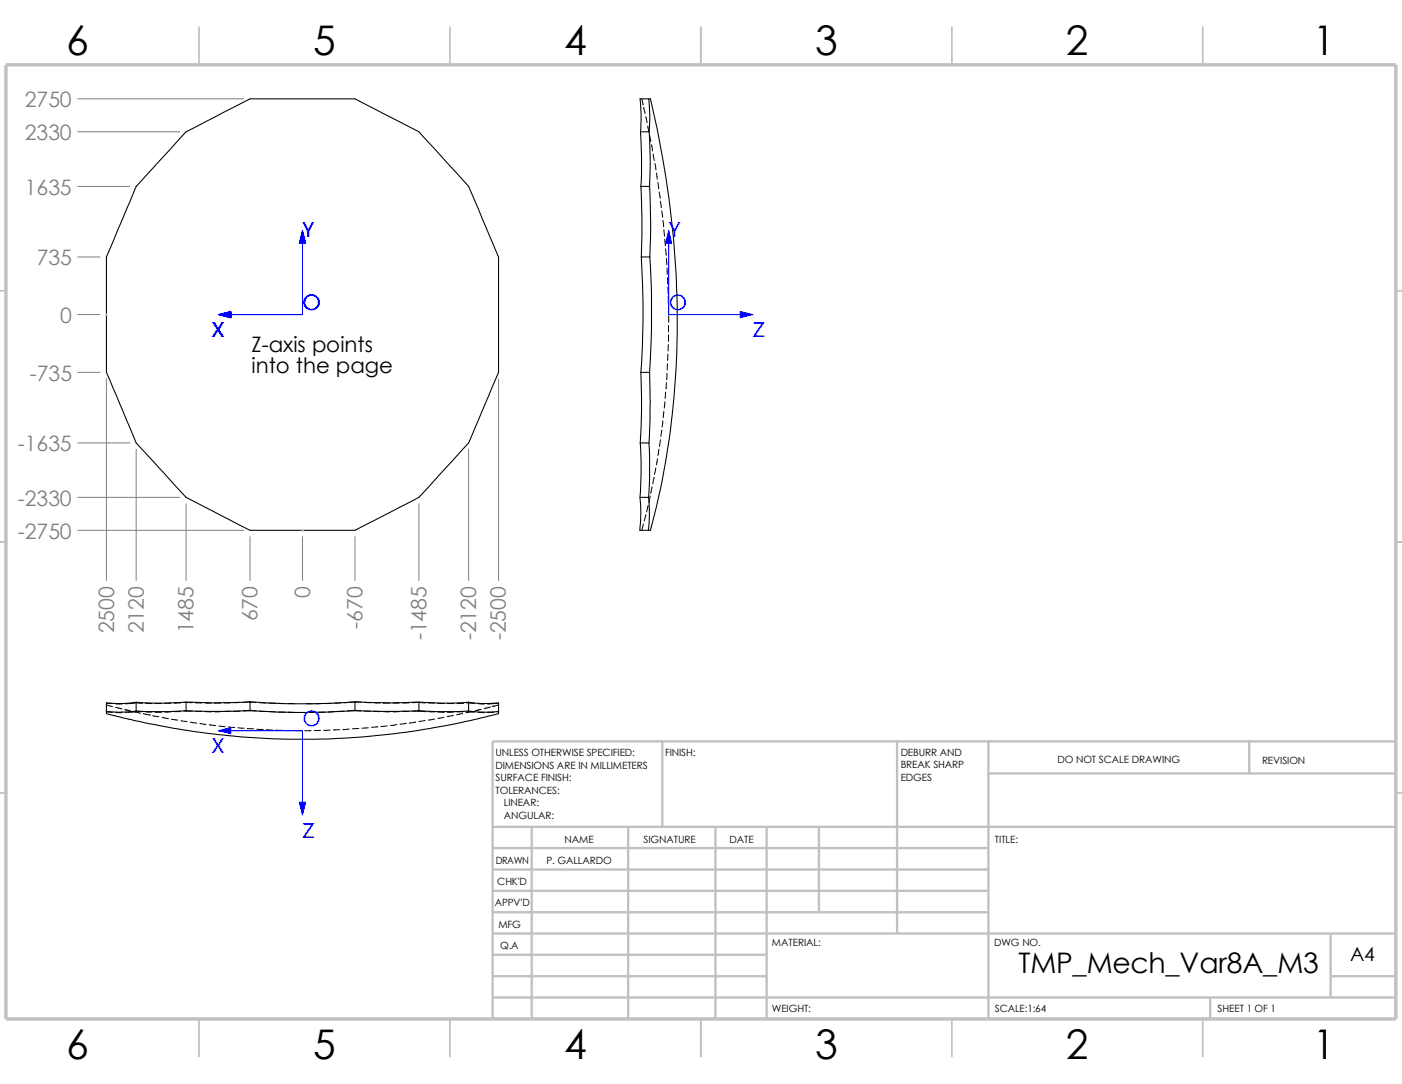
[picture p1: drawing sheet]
<svg xmlns="http://www.w3.org/2000/svg" width="279mm" height="216mm" viewBox="0 0 279 216" stroke-linecap="round" stroke-linejoin="round" font-family="sans-serif">
<g fill="none" stroke="#c0c0c0" stroke-width=".34">
<path d="M39.7 5.4v7.5M89.7 5.4v7.5M139.7 5.4v7.5M189.7 5.4v7.5M239.7 5.4v7.5M-.1 57.9h1.3M278.2 57.9h1.2M-.1 107.9h1.3M278.2 107.9h1.2M-.1 157.9h1.3M278.2 157.9h1.2M39.7 202.9v7.5"/>
<path d="M89.7 202.9v7.5M139.7 202.9v7.5M189.7 202.9v7.5M239.7 202.9v7.5"/>
</g>
<g fill="none" stroke="#c0c0c0" stroke-width=".47">
<path d="M132 147.7v17M178.8 147.7v38.2M197 147.7v55.2M197 154.1h81.2M249 147.7v6.4M278.2 147.7h-180v55.2M98.2 177.4h98.8M98.2 168.9h98.8M98.2 173.2h98.8M98.2 164.7h180M106 164.7v38.2M125.2 164.7v38.2"/>
<path d="M142.6 164.7v38.2M152.8 164.7v38.2M163.2 164.7v17M98.2 181.7h98.8M98.2 194.4h54.6M98.2 185.9h180M98.2 190.2h54.6M98.2 198.7h180M241.2 198.7v4.2M265.2 194.4h13M265.2 185.9v12.8"/>
</g>
<path d="M1.2 12.9h277v190h-277z" fill="none" stroke="#c0c0c0" stroke-width=".68" stroke-linecap="butt"/>
<g fill="none" stroke="#000" stroke-width=".2">
<path d="M127.9 19.6l.3 1.3M128.3 21.4l.3 1.2M128.7 23.2l.2 1.3M129.1 25.1l.2 1.2M129.5 27l.2 1.2M129.8 28.8l.2 1.3M130.2 30.7l.2 1.3M130.5 32.6l.2 1.2M130.8 34.5l.2 1.2M131.1 36.3l.2 1.3M131.4 38.2l.2 1.3M131.6 40.1l.2 1.3"/>
<path d="M131.9 42l.1 1.3M132.1 43.9l.1 1.3M132.3 45.8l.1 1.2M132.5 47.7l.1 1.2M132.6 49.6l.2 1.2M132.8 51.5l.1 1.2M132.9 53.4l.1 1.3M133 55.3l.1 1.3M133.1 57.2v1.3M133.1 59.1l.1 1.3M132.6 78.1l-.1 1.3M132.8 76.2l-.1 1.3"/>
<path d="M132.9 74.3l-.1 1.3M133 72.4v1.3M133.1 70.5v1.3M133.2 68.6l-.1 1.3M133.2 61v1.3M133.2 64.8v1.3M133.2 66.7v1.3M133.3 62.9v1.3M129.6 98.8l-.3 1.3M130 96.9l-.3 1.3M130.3 95.1l-.2 1.3M130.7 93.2l-.3 1.3"/>
<path d="M131 91.4l-.2 1.2M131.3 89.5l-.2 1.2M131.6 87.6l-.2 1.3M131.9 85.7l-.2 1.3M132.1 83.8l-.1 1.2M132.3 81.9l-.1 1.3M132.5 80l-.1 1.3M128.2 104.4l-.3 1.2M128.7 102.5l-.3 1.3M129.2 100.7l-.3 1.2M36 140h-1.3M36.6 139.9l1.7 .1"/>
<path d="M38.9 140h1.3M40.9 140h1.2M45.9 140h-1.2M47.8 139.9l-1.2 .1M48.5 139.9h2.6M51.7 140h1.3M67.9 140h-1.3M72 139.9l-3.5 .1M72.6 139.9l1.3 .1M74.5 140h1.3M76.4 140h1.3M79.6 140h-1.3"/>
<path d="M80.2 140h1.3M82.1 140h2.6M85.3 140h1.3M93 140l1.6 .1M21.2 141.8l1.2 .1M21.2 140.1h1.2M21.2 140.4l1.2 .3M23 140.9l1.3 .3M23.1 141.9h1.2M23.1 140.2h1.2M24.9 141.3l1.1 .3M26 141.6h.1"/>
<path d="M26.7 141.8l1.2 .2M27.1 141.7l-2.1 .2M27.1 141.7h1.3M27.1 141.6v.1M28.4 140.1l-1.3-.1-2.1 .2M28.6 142.1l1.2 .3M29 141.8h1.3M29 140.1h1.3M29.8 142.4h.1M30.4 142.5l1.3 .2M30.9 140.1h1.3M32.2 141.8l-1.3 .1"/>
<path d="M32.3 142.9l1.3 .2M34.1 141.8h-1.3M34.1 140l-1.3 .1M34.2 143.3l1.2 .1M36 141.7h-1.3M36.1 143.6l1.2 .1M37.1 141.5v.1h1.2M37.1 141.6h-.5M37.9 143.8l1.3 .2M38.9 141.7h1.3M39.8 144.1l1.3 .2M40.9 141.7l1.2 .1"/>
<path d="M41.7 144.4l1.3 .1M42.8 140h1.2M43.6 144.6l1.3 .1M44 141.7l-1.2 .1M45.5 144.8l1.3 .1M45.9 141.7h-1.2M47.4 144.9l1.2 .1M47.8 141.6l-1.2 .1M49.3 145.1l1.2 .1M49.8 141.6h1.3M49.8 141.6h-1.3M49.8 141.5v.1"/>
<path d="M51.2 145.2l1.3 .1M51.7 141.6l1.3 .1M53.1 145.3l1.3 .1M53.6 141.7l1.3 .1M53.6 140l1.3 .1M55 145.4l1.3 .1M55.5 141.8h1.3M55.5 140.1h1.3M56.9 145.5h1.3M57.4 141.9h1.3M57.4 140.1l1.3 .1M58.8 145.5h1.3"/>
<path d="M61 140.2h1.2M62 145.5h-1.3M62.9 141.9h-1.3M63.9 145.5h-1.3M64.1 140.1l-1.2 .1M64.8 141.8l-1.3 .1M65.8 145.4l-1.3 .1M66 140.1h-1.3M66.7 141.7l-1.3 .1M67.7 145.3l-1.3 .1M68.6 141.6l-1.3 .1M69.6 145.2l-1.3 .1"/>
<path d="M70.7 141.6h1.3M70.7 141.6h-1.5M70.7 141.5v.1M71.5 145.1l-1.3 .1M72.6 141.6h1.3M73.4 144.9l-1.3 .1M74.5 141.7h1.3M75.3 144.7l-1.3 .2M76.4 141.7l1.3 .1M77.2 144.6l-1.3 .1M79.1 144.3l-1.3 .2M79.6 141.7l-1.3 .1"/>
<path d="M81 144.1l-1.3 .1M81.5 141.7h-1.3M82.1 141.6h1.4M82.8 143.8l-1.2 .2M83.5 141.6l1.2 .1M83.5 141.5v.1M84.7 141.7h.1M84.7 143.5l-1.2 .2M85.3 141.7l1.3 .1M86.6 143.2l-1.3 .2M87.2 141.8l1.3 .1M87.2 140.1h1.3"/>
<path d="M88.5 142.9l-1.3 .2M89.2 140.1h1.2M90.3 142.5l-1.2 .2M90.4 141.8l-1.2 .1M92.2 142.1l-1.2 .3M92.3 141.7l-1.2 .1M92.3 140l-1.2 .1M93 141.7h.4M93.4 141.7l1.2 .1M93.4 141.6v.1M94.1 141.6l-1.3 .3M95.2 141.9h1.3"/>
<path d="M95.2 140.1l1.3 .1M95.9 141.3l-1.2 .3M97.7 140.8l-1.2 .3M98.4 141.8l-1.2 .1M99.1 141.8h.3M99.4 140.1l-2.2 .1M99.4 140.4l-1.3 .3"/>
</g>
<g fill="none" stroke="#000" stroke-width=".21">
<path d="M129.3 19.7h.2a178.8 178.8 0 0 1 2.3 76.9l-2.2 9h-.4M129.3 19.7a31.9 31.9 0 0 1 .1 6.5M129.3 19.7h-1.7l.2 2.9-.2 3.6M37.1 26.2l12.7-6.5h20.9l12.8 6.5 9.9 10.9 6 14.1v23l-6 14-9.9 10.9-12.8 6.5h-20.9l-12.7-6.5-10-10.9-5.9-14v-23l5.9-14.1zM127.6 26.2l.2 4.9-.1 6M127.6 26.2h1.8M127.7 37.1h1.8M127.7 37.1l.2 6.3-.1 7.8M129.4 26.2a87.6 87.6 0 0 1 .1 10.9M129.5 37.1a129.7 129.7 0 0 1 0 14.1M127.8 51.2l.1 1.8a163.4 163.4 0 0 1-.2 21.2M127.8 51.2h1.7"/>
<path d="M129.5 51.2a179.7 179.7 0 0 1 0 23M127.7 74.2h1.8M127.7 74.2l.1 1.5a114.7 114.7 0 0 1-.2 12.5M129.5 74.2l.1 5.8-.3 8.2M127.6 99.1h1.6M127.6 99.1a28.4 28.4 0 0 1-.1 6.5h1.7M127.6 88.2h1.7M127.6 88.2l.2 6.1-.2 4.8M129.2 99.1l.2 3.8-.2 2.7M129.3 88.2l.2 7.3-.3 3.6M27.1 139.9a22 22 0 0 1-5.9 .1v1.7M27.1 139.9v1.7"/>
<path d="M37.1 139.8v1.7M37.1 139.8l-4.5 .2-5.5-.1M49.8 139.8a141.6 141.6 0 0 0 20.9 0M49.8 139.8v1.7M49.8 139.8l-7.1 .2-5.6-.2M70.7 139.8h1.4a95.1 95.1 0 0 0 11.4 0M70.7 139.8v1.7M83.5 139.8v1.7M83.5 139.8l4.3 .2 5.6-.1M93.4 139.9a22.3 22.3 0 0 0 6 .1v1.7M93.4 139.9v1.7M21.2 142.2l6.3 1.4a153.1 153.1 0 0 0 71.9-1.4"/>
<path d="M21.2 141.7v.4M27.1 141.6l-3.4 .3-2.5-.2M37.1 141.5l-3.3 .2-6.7-.1M49.8 141.5a129.3 129.3 0 0 0 20.9 0M49.8 141.5l-5.3 .2-7.4-.2M70.7 141.5l5.4 .2 7.4-.2M83.5 141.5l3.3 .2 6.6-.1M93.4 141.6l3.5 .3 2.5-.2M99.4 141.7v.4"/>
</g>
<g fill="#00f" stroke="#00f" stroke-width=".2">
<path d="M147.5 62l2.5 .7-2.5 .6z"/>
<path d="M133.3 45.9l.6 2.5h-1.3z"/>
<path d="M60.3 45.9l.6 2.5h-1.3z"/>
<path d="M43.5 62.7l2.5-.7v1.3z"/>
<path d="M59.6 159.8h1.3l-.6 2.5z"/>
<path d="M43.5 145.5l2.5-.6v1.2z"/>
</g>
<path d="M60.3 45.9v16.8h-16.8M133.3 45.9v16.8h16.7M43.5 145.5h16.8v16.8" fill="none" stroke="#00f" stroke-width=".2"/>
<path d="M21.1 62.7h.3M21.1 62.5l.3 .3M21.2 62.5v.3M21.3 62.5l-.3 .3M60.2 105.6h.3M60.2 105.5l.3 .3M60.3 105.5v.3M60.4 105.5l-.3 .3" fill="none" stroke="#c0c0c0" stroke-width=".2"/>
<g fill="none" stroke="#808080" stroke-width=".2">
<path d="M15.5 19.7h33.1M15.5 26.2h20.3M15.5 37.1h10.4M15.5 51.2h4.4M15.5 62.7h4.4M15.5 74.2h4.4M21.2 75.4v40.2M99.4 75.4v40.2M15.5 88.2h10.4M15.5 99.1h20.3M27.1 89.5v26.1M93.4 89.5v26.1"/>
<path d="M15.5 105.6h33.1M37.1 100.3v15.3M49.8 106.9v8.7M60.3 106.9v8.7M70.7 106.9v8.7M83.5 100.3v15.3"/>
</g>
<g font-size="8.1">
<text x="13.2" y="10.9">6</text>
<text x="62.4" y="10.9">5</text>
<text x="112.4" y="10.9">4</text>
<text x="162.4" y="10.9">3</text>
<text x="212.4" y="10.9">2</text>
<text x="261.7" y="10.9">1</text>
<text x="13.2" y="210.9">6</text>
<text x="62.4" y="210.9">5</text>
<text x="112.4" y="210.9">4</text>
<text x="162.4" y="210.9">3</text>
<text x="212.4" y="210.9">2</text>
<text x="261.7" y="210.9">1</text>
</g>
<text font-size="5.6" x="203" y="193.8">TMP_Mech_Var8A_M3</text>
<g font-size="4.2" fill="#808080">
<text x="4.9" y="21.4">2750</text>
<text x="4.9" y="27.9">2330</text>
<text x="4.9" y="38.8">1635</text>
<text x="7.3" y="52.9">735</text>
<text x="12" y="64.3">0</text>
<text x="5.9" y="75.8">-735</text>
<text x="3.5" y="89.9">-1635</text>
<text x="3.5" y="100.8">-2330</text>
<text x="3.5" y="107.3">-2750</text>
<text x="61.8" y="119.1" transform="rotate(-90 61.8 119.1)">0</text>
<text x="51.3" y="123.8" transform="rotate(-90 51.3 123.8)">670</text>
<text x="72.3" y="125.2" transform="rotate(-90 72.3 125.2)">-670</text>
<text x="22.7" y="126.2" transform="rotate(-90 22.7 126.2)">2500</text>
<text x="28.7" y="126.2" transform="rotate(-90 28.7 126.2)">2120</text>
<text x="38.6" y="126.2" transform="rotate(-90 38.6 126.2)">1485</text>
<text x="85" y="127.5" transform="rotate(-90 85 127.5)">-1485</text>
<text x="94.9" y="127.5" transform="rotate(-90 94.9 127.5)">-2120</text>
<text x="100.8" y="127.5" transform="rotate(-90 100.8 127.5)">-2500</text>
</g>
<g font-size="4.2" fill="#00f">
<text x="60.3" y="47.1">Y</text>
<text x="133.3" y="47.1">Y</text>
<text x="60.3" y="61.8">O</text>
<text x="133.3" y="61.8">O</text>
<text x="42.2" y="67.2">X</text>
<text x="150" y="67.2">Z</text>
<text x="60.3" y="144.7">O</text>
<text x="42.2" y="150.1">X</text>
<text x="60.3" y="166.8">Z</text>
</g>
<g font-size="4.2">
<text x="50.1" y="70.1">Z-axis points</text>
<text x="50.1" y="74.3">into the page</text>
</g>
<text font-size="3.9" x="269.1" y="191.5">A4</text>
<g font-size="2">
<text x="98.8" y="150.6">UNLESS OTHERWISE SPECIFIED:</text>
<text x="98.8" y="153.1">DIMENSIONS ARE IN MILLIMETERS</text>
<text x="98.8" y="155.6">SURFACE FINISH:</text>
<text x="132.5" y="150.6">FINISH:</text>
<text x="179.5" y="155.5">EDGES</text>
<text x="179.5" y="150.5">DEBURR AND</text>
<text x="179.5" y="153">BREAK SHARP</text>
<text x="210.8" y="151.9">DO NOT SCALE DRAWING</text>
<text x="251.5" y="152.1">REVISION</text>
<text x="98.8" y="158.1">TOLERANCES:</text>
<text x="100.4" y="160.6">LINEAR:</text>
<text x="100.4" y="163.1">ANGULAR:</text>
<text x="112.5" y="168">NAME</text>
<text x="128.2" y="167.9">SIGNATURE</text>
<text x="145.4" y="167.9">DATE</text>
<text x="198.3" y="167.9">TITLE:</text>
<text x="98.8" y="172.1">DRAWN</text>
<text x="108.9" y="172.1">P. GALLARDO</text>
<text x="99.1" y="176.3">CHK'D</text>
<text x="98.6" y="180.4">APPV'D</text>
<text x="99.3" y="184.8">MFG</text>
<text x="99.7" y="189">Q.A</text>
<text x="153.8" y="188.5">MATERIAL:</text>
<text x="198.1" y="188.5">DWG NO.</text>
<text x="153.8" y="201.5">WEIGHT:</text>
<text x="198.2" y="201.6">SCALE:1:64</text>
<text x="242.7" y="201.6">SHEET 1 OF 1</text>
</g>
</svg>
